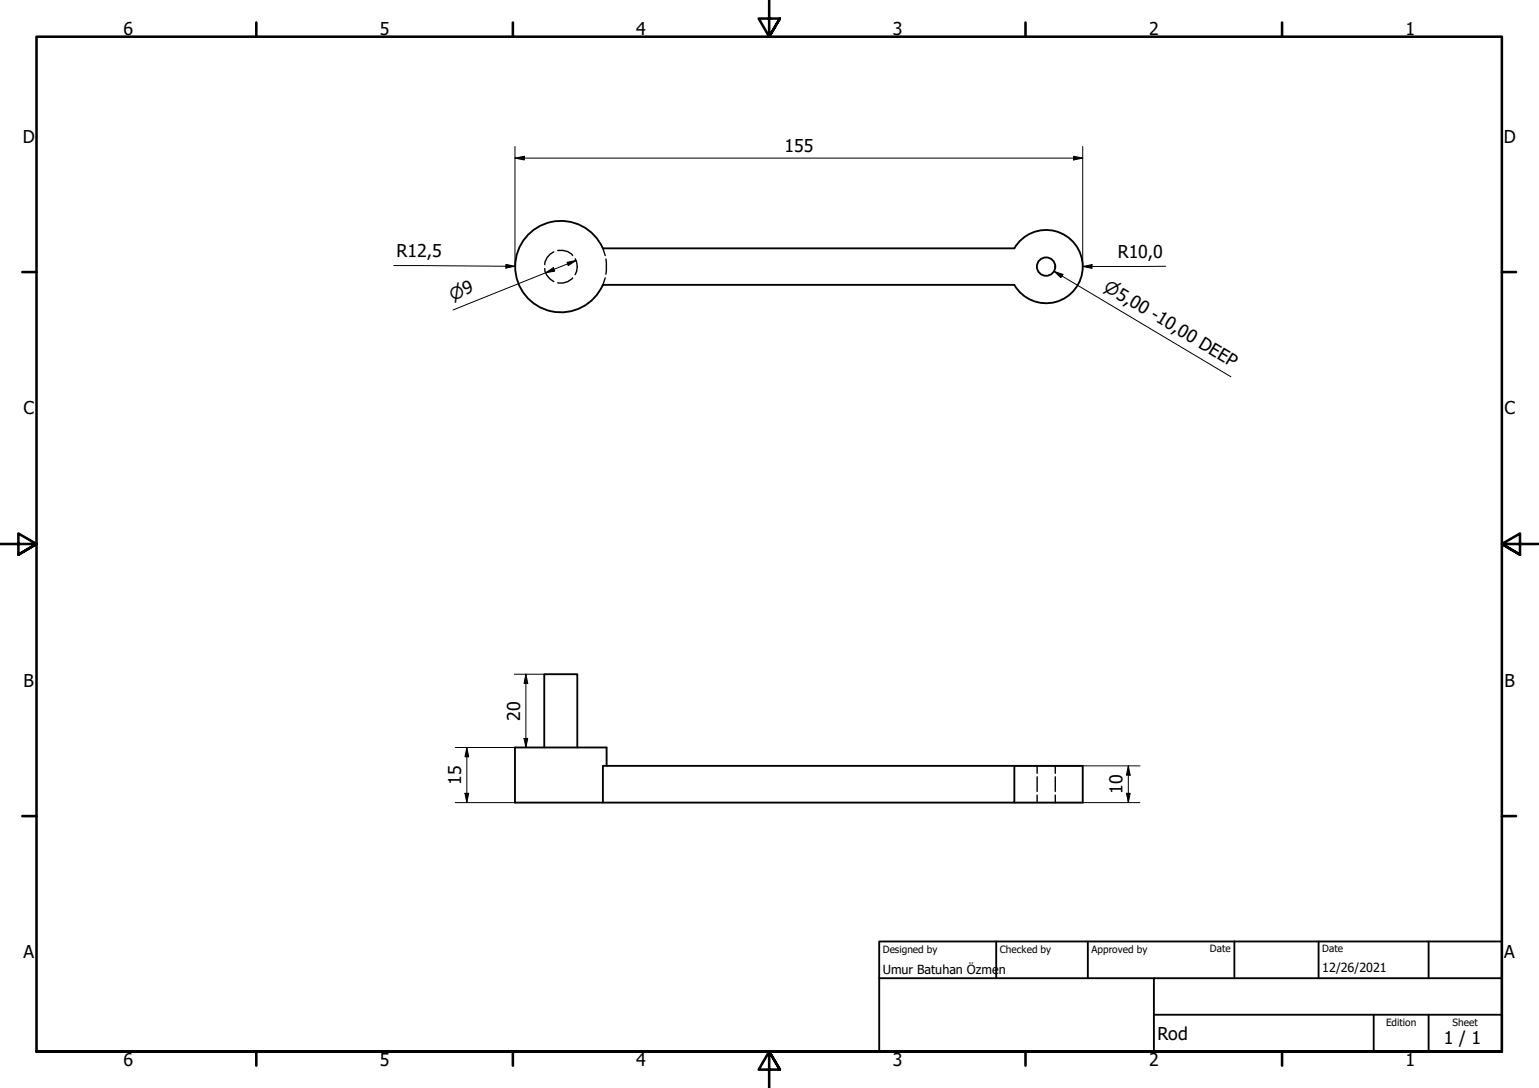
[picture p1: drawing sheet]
<svg xmlns="http://www.w3.org/2000/svg" width="420mm" height="297mm" viewBox="0 0 420 297" stroke-linecap="round" stroke-linejoin="round" font-family="sans-serif">
<!-- layer: Hidden (ISO) -->
<g fill="none" stroke="#000" stroke-width=".38">
<path d="M148.7 73.3a4.4 4.4 0 0 0 2.5 3.6M151.2 68.8a4.2 4.2 0 0 0-2.5 3.4M152.3 68.4a4.5 4.5 0 0 1 4 1.4M156.3 75.9a4.2 4.2 0 0 1-4 1.3M157 70.7a4.4 4.4 0 0 1 0 4.3M164.6 67.8l.6 2M165.2 75.9l-.6 1.9M165.4 70.7v4.2M283.1 209.1v2M283.1 212.1v4M283.1 217.1v2M288.1 209.1v2"/>
<path d="M288.1 212.1v4M288.1 217.1v2"/>
</g>
<!-- layer: Visible (ISO) -->
<g fill="none" stroke="#000" stroke-width=".51">
<path d="M164.6 67.8a12.5 12.5 0 0 0-19.1-4.9 12.5 12.5 0 0 0 0 19.7 12.5 12.5 0 0 0 19.1-4.8M164.6 67.8h112.3a10 10 0 0 1 15.1-2.7 10 10 0 0 1 0 15.4 10 10 0 0 1-15.1-2.7h-112.3M148.6 204.1v-20h9v20M164.6 219.1h112.3v-10h18.7v10h-18.7M165.6 209.1v-5h-25v15h24v-10h112.3"/>
<circle cx="285.6" cy="72.8" r="2.51"/>
</g>
<!-- layer: Border (ISO) -->
<g fill="none" stroke="#000" stroke-width=".7">
<path d="M70 6.1v3.9M140 6.1v3.9M210 0v10l-2.9-4.9h5.8l-2.9 4.9 2.9-4.9M280 6.1v3.9M350 6.1v3.9M6.1 74.3h3.9M410 74.3h3.9M0 148.5h10l-5-2.8v5.7l5-2.9-5 2.9M420 148.5h-10l5-2.8v5.7l-5-2.9 5 2.9M6.1 222.8h3.9M410 222.8h3.9M10 287.1v-277.1h400v277.1h-400h400"/>
<path d="M70 287.1v3.8M140 287.1v3.8M212.9 292l-2.9-4.9 2.9 4.9h-5.8l2.9-4.9v9.9M280 287.1v3.8M350 287.1v3.8"/>
</g>
<!-- layer: Title (ISO) -->
<path d="M240 257h170v30.1h-170zM272 257v10.1M297 257v10.1M337 257v10.1M360 257v10.1M390 257v10.1M240 267.1h170M315 277h95M315 267.1v20M375 277v10.1M390 277v10.1" fill="none" stroke="#000" stroke-width=".51"/>
<!-- layer: Dimension (ISO) -->
<g fill="none" stroke="#000" stroke-width=".27">
<path d="M140.6 40v32.8M295.6 40v32.8M140.6 43.2l2.5-.5v1zM140.6 43.2h155M293.1 42.7l2.5 .5-2.5 .5zM107.5 72.5l33.1 .2M138.1 72.2l2.5 .5-2.5 .5zM149 74.5l2.1-1.4 .3 .9zM154.8 71.6l2.5-.5-2.2 1.4zM157.3 71.1l-33.6 13.5M295.6 72.8l2.5-.6v1.1zM318.3 72.7l-22.7 .1"/>
<path d="M140.4 184.1h8.2M143.6 184.1l.5 2.5h-1zM143.6 184.1v20M124.3 219.1h16.3M124.3 204.1h16.3M126.9 216.6h1.1l-.6 2.5zM127.4 204.1l.6 2.5h-1.1zM127.4 204.1v15M143.1 201.6h1l-.5 2.5zM276.9 219.1h34.3M276.9 209.1h34.3M307.5 216.6h1l-.5 2.5z"/>
<path d="M308 209.1l.5 2.5h-1zM308 209.1v10"/>
</g>
<g fill="#000">
<path d="M140.6 43.2l2.5-.5v1z" fill-rule="evenodd"/>
<path d="M293.1 42.7l2.5 .5-2.5 .5z" fill-rule="evenodd"/>
<path d="M138.1 72.2l2.5 .5-2.5 .5z" fill-rule="evenodd"/>
<path d="M149 74.5l2.1-1.4 .3 .9z" fill-rule="evenodd"/>
<path d="M154.8 71.6l2.5-.5-2.2 1.4z" fill-rule="evenodd"/>
<path d="M295.6 72.8l2.5-.6v1.1z" fill-rule="evenodd"/>
<path d="M143.6 184.1l.5 2.5h-1z" fill-rule="evenodd"/>
<path d="M126.9 216.6h1.1l-.6 2.5z" fill-rule="evenodd"/>
<path d="M127.4 204.1l.6 2.5h-1.1z" fill-rule="evenodd"/>
<path d="M143.1 201.6h1l-.5 2.5z" fill-rule="evenodd"/>
<path d="M307.5 216.6h1l-.5 2.5z" fill-rule="evenodd"/>
<path d="M308 209.1l.5 2.5h-1z" fill-rule="evenodd"/>
</g>
<!-- layer: Symbol (ISO) -->
<path d="M287.8 74.1l2.4 .8-.6 .9zM287.8 74.1l48.2 28.8" fill="none" stroke="#000" stroke-width=".27"/>
<path d="M287.8 74.1l2.4 .8-.6 .9z" fill-rule="evenodd" fill="#000"/>
<g font-size="4.8">
<text x="33.7" y="9.6">6</text>
<text x="103.7" y="9.6">5</text>
<text x="173.7" y="9.6">4</text>
<text x="243.7" y="9.6">3</text>
<text x="313.7" y="9.6">2</text>
<text x="383.7" y="9.6">1</text>
<text x="6.2" y="38.9">D</text>
<text x="214.2" y="41.6">155</text>
<text x="410.5" y="38.9">D</text>
<text x="108.3" y="70.1">R12,5</text>
<text x="305.2" y="70.3">R10,0</text>
<text x="6.4" y="113.1">C</text>
<text x="410.7" y="113.1">C</text>
<text x="6.4" y="187.4">B</text>
<text x="410.7" y="187.4">B</text>
<text x="142" y="196.7" transform="rotate(-90 142 196.7)">20</text>
<text x="125.9" y="214.2" transform="rotate(-90 125.9 214.2)">15</text>
<text x="306.5" y="216.7" transform="rotate(-90 306.5 216.7)">10</text>
<text x="6.4" y="261.7">A</text>
<text x="410.7" y="261.7">A</text>
<text x="316" y="283.8">Rod</text>
<text x="394.2" y="285">1 / 1</text>
<text x="33.7" y="290.9">6</text>
<text x="103.7" y="290.9">5</text>
<text x="173.7" y="290.9">4</text>
<text x="243.7" y="290.9">3</text>
<text x="313.7" y="290.9">2</text>
<text x="383.7" y="290.9">1</text>
</g>
<g font-size="4.6">
<text x="123.5" y="82.1" transform="rotate(-22 123.5 82.1)">⌀9</text>
<text x="301.1" y="79.2" transform="rotate(31 301.1 79.2)">⌀5,00 -10,00 DEEP</text>
</g>
<g font-size="3.4">
<text x="241" y="266">Umur Batuhan Özme</text>
<text x="272.7" y="266">n</text>
<text x="361" y="265.5">12/26/2021</text>
</g>
<g font-size="2.7">
<text x="241" y="260.1">Designed by</text>
<text x="273" y="260.1">Checked by</text>
<text x="298" y="260.1">Approved by</text>
<text x="330.3" y="260">Date</text>
<text x="361" y="260">Date</text>
<text x="378.4" y="280.1">Edition</text>
<text x="396.6" y="280.1">Sheet</text>
</g>
</svg>
